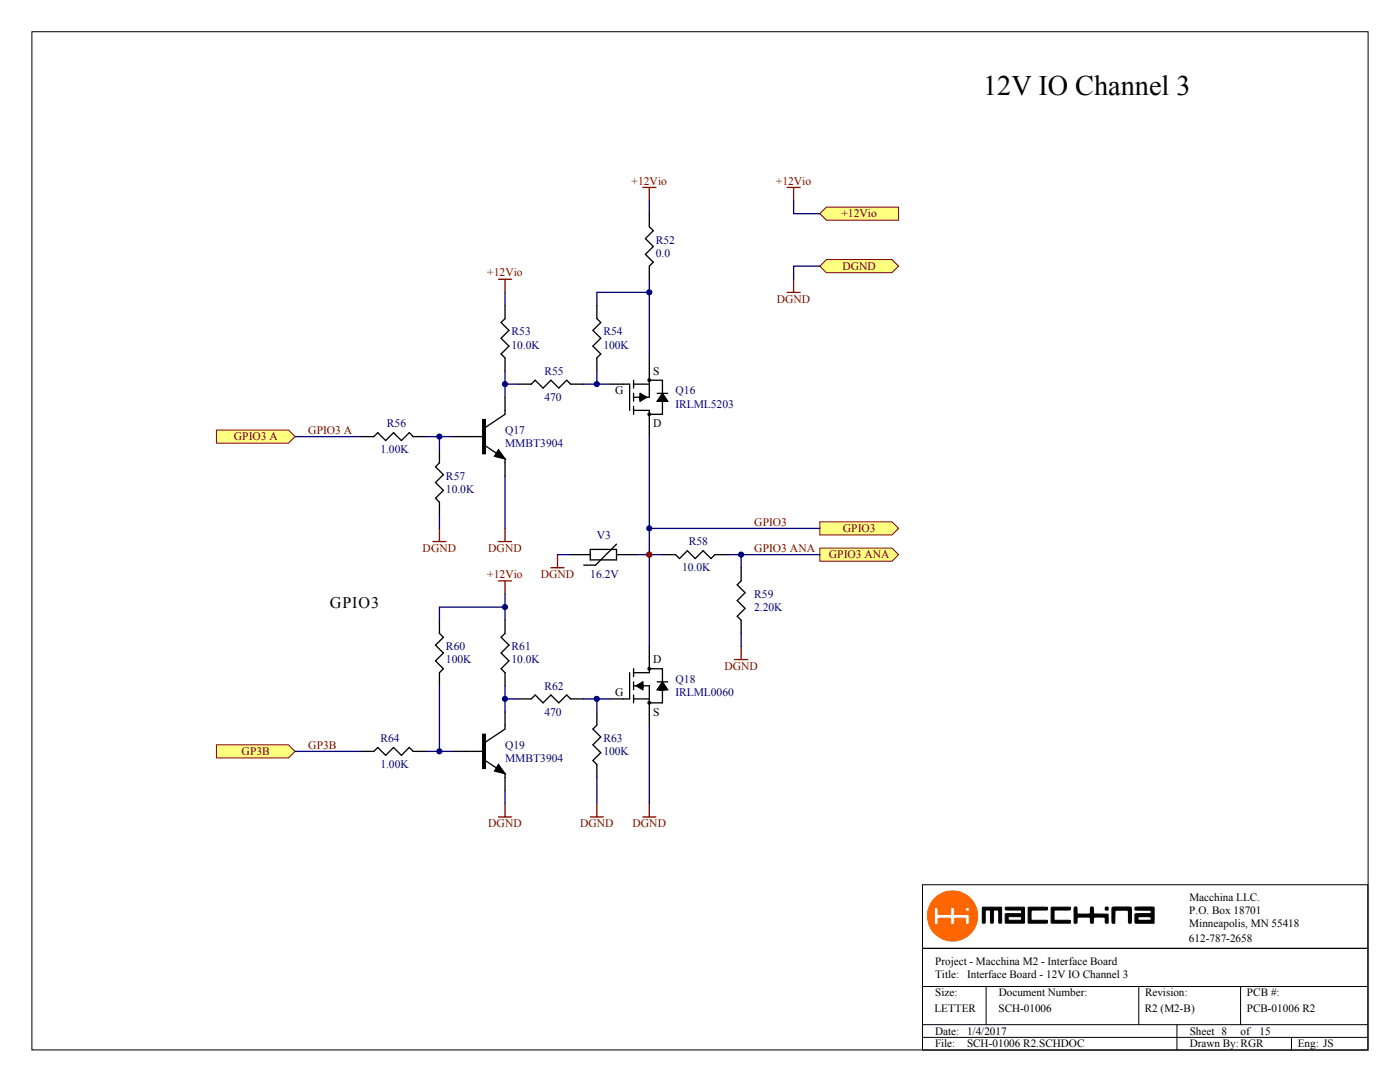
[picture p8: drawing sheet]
<svg xmlns="http://www.w3.org/2000/svg" width="279mm" height="216mm" viewBox="0 0 279 216" stroke-linecap="round" stroke-linejoin="round" font-family="sans-serif">
<circle cx="129.6" cy="110.7" r=".51" fill="#000080" stroke="#000080" stroke-width=".2"/>
<g fill="none" stroke="#000" stroke-width=".26">
<path d="M129.6 42.6v2.7l.8 .7-1.6 1.6 1.6 1.6-1.6 1.5 1.6 1.6-.8 .8v2.6M100.8 61v2.6l-.8 .8 1.6 1.5-1.6 1.6 1.6 1.6-1.6 1.5 .8 .8v2.6M103.4 76.7h2.6l.8-.8 1.6 1.5 1.6-1.5 1.5 1.5 1.6-1.5 .8 .8h2.6M119.1 61v2.6l.8 .8-1.6 1.5 1.6 1.6-1.6 1.6 1.6 1.5-.8 .8v2.6M72 87.1h2.6l.8-.8 1.6 1.6 1.5-1.6 1.6 1.6 1.6-1.6 .8 .8h2.6M87.7 89.7v2.7l-.8 .7 1.6 1.6-1.6 1.6 1.6 1.6-1.6 1.5 .8 .8v2.6M113.9 110.7h3.9M117.8 109.6h5.2v2.1h-5.2zM123 110.7h4M123 108.6l-4.1 4.2h-2.4M132.2 110.7h2.6l.8 .8 1.6-1.6 1.5 1.6 1.6-1.6 1.6 1.6 .8-.8h2.6M147.9 113.3v2.6l-.8 .8 1.6 1.6-1.6 1.5 1.6 1.6-1.6 1.6 .8 .8v2.6"/>
<path d="M100.8 123.8v2.6l-.8 .8 1.6 1.5-1.6 1.6 1.6 1.6-1.6 1.5 .8 .8v2.6M103.4 139.5h2.6l.8-.8 1.6 1.5 1.6-1.5 1.5 1.5 1.6-1.5 .8 .8h2.6M72 149.9h2.6l.8-.8 1.6 1.6 1.5-1.6 1.6 1.6 1.6-1.6 .8 .8h2.6M119.1 142.1v2.6l-.8 .8 1.6 1.6-1.6 1.5 1.6 1.6-1.6 1.6 .8 .7v2.7"/>
</g>
<path d="M128.3 37.4h2.6M129.6 37.4v2.6M99.5 55.7h2.6M100.8 55.7v2.6M99.5 108.1h2.6M99.5 115.9h2.6M100.8 105.4v2.7M100.8 115.9v2.6M99.5 163h2.6M100.8 160.4v2.6" fill="none" stroke="#800000" stroke-width=".26"/>
<path d="M163.6 109.4h14.4l1.3 1.3-1.3 1.3h-14.4z" fill-rule="evenodd" fill="#ffff80" stroke="#800000" stroke-width=".2"/>
<path d="M87.7 123.8v2.6l.8 .8-1.6 1.5 1.6 1.6-1.6 1.6 1.6 1.5-.8 .8v2.6" fill="none" stroke="#000" stroke-width=".26"/>
<path d="M43.2 85.8h14.4l1.3 1.3-1.3 1.3h-14.4z" fill-rule="evenodd" fill="#ffff80" stroke="#800000" stroke-width=".2"/>
<path d="M146.6 131.6h2.6M147.9 129v2.6" fill="none" stroke="#800000" stroke-width=".26"/>
<path d="M163.6 53.1l1.3-1.3h13.1l1.3 1.3-1.3 1.3h-13.1z" fill-rule="evenodd" fill="#ffff80" stroke="#800000" stroke-width=".2"/>
<path d="M157.1 37.4h2.6M158.4 37.4v2.6M157.1 58.3h2.6M158.4 55.7v2.6" fill="none" stroke="#800000" stroke-width=".26"/>
<path d="M163.6 53.1h-5.2v2.6" fill="none" stroke="#000080" stroke-width=".26"/>
<path d="M163.6 42.6l1.3-1.3h14.4v2.6h-14.4z" fill-rule="evenodd" fill="#ffff80" stroke="#800000" stroke-width=".2"/>
<path d="M158.4 40v2.6h5.2" fill="none" stroke="#000080" stroke-width=".26"/>
<g fill="#ffff80" stroke="#800000" stroke-width=".2">
<path d="M43.2 148.6h14.4l1.3 1.3-1.3 1.3h-14.4z" fill-rule="evenodd"/>
<path d="M163.6 104.1h14.4l1.3 1.3-1.3 1.3h-14.4z" fill-rule="evenodd"/>
</g>
<g fill="none" stroke="#000" stroke-width=".26">
<path d="M100.8 79.3v3.4l-3.9 2.6M121.7 76.7h4v5.2M126.4 76.7h3.2M126.4 75.9v1.5M126.4 78.5v1.6M126.4 79.3h1.4M127.8 78.7l1 .6-1 .5v-.8l.7 .3-.7 .2v-.2h.5M127.8 78.5l1.3 .8-1.3 .8zM129.6 75.9h2.6v2.6M129.6 71.4v7.9h-.5M131.2 78.5h2.1M132.2 78.5l1.1 1.6h-2.1z"/>
<path d="M132.2 79.5v.6h.3l-.3-.8-.3 .8h.8l-.5-1.1-.5 1.1h1.3l-.8-1.4-.8 1.4M90.3 87.1h6.6M96.9 89l3.9 2.6v3.4M126.4 81.9h3.2v5.2M126.4 81.1v1.6M132.2 80.1v2.6h-2.6M125.7 134.2v5.3h-4M126.4 133.4v1.6M126.4 136.1v1.5M126.4 138.7v1.5M126.4 139.5h3.2M126.4 136.8h.6"/>
<path d="M127 136.8l1.3-.7v1.5zM128.3 136.3l-1.1 .5 1.1 .6v-.8l-.8 .2 .8 .3v-.3h-.5M128.3 136.8h1.3v7.9M129.6 133.4h2.6v2.7M129.6 129v5.2h-3.2M131.2 136.1h2.1M132.2 137.6v2.6h-2.6M132.2 136.1l1.1 1.5h-2.1zM132.2 137.1v.5h-.3l.3-.8 .3 .8h-.8l.5-1 .5 1h-1.3l.8-1.3 .8 1.3M90.3 149.9h6.6M96.9 151.8l3.9 2.6v3.4M100.8 142.1v3.4l-3.9 2.6"/>
<circle cx="129.6" cy="75.9" r=".25"/>
<circle cx="129.6" cy="82.7" r=".25"/>
<circle cx="129.6" cy="133.4" r=".25"/>
<circle cx="129.6" cy="140.2" r=".25"/>
</g>
<g fill="none" stroke="#000080" stroke-width=".26">
<path d="M100.8 58.3v2.7M129.6 58.3h-10.5v2.7M129.6 40v2.6M129.6 55.7v15.7M100.8 76.7h2.6M100.8 74v5.3M116.5 76.7h5.2M119.1 74v2.7M58.9 87.1h13.1M85.1 87.1h5.2M87.7 87.1v2.6M100.8 95v10.4"/>
<path d="M129.6 87.1v41.9M87.7 102.8v2.6M100.8 118.5v5.3M111.3 110.7h2.6M127 110.7h5.2M129.6 105.4h34M145.3 110.7h18.3M147.9 110.7v2.6M87.7 136.8v13.1M100.8 121.1h-13.1v2.7M100.8 136.8v5.3M100.8 139.5h2.6"/>
<path d="M116.5 139.5h5.2M119.1 139.5v2.6M147.9 126.4v2.6M58.9 149.9h13.1M85.1 149.9h5.2M100.8 157.8v2.6M119.1 155.2v5.2M129.6 144.7v15.7"/>
</g>
<path d="M86.4 108.1h2.6M87.7 105.4v2.7M110 113.3h2.6M111.3 110.7v2.6M117.8 163h2.6M119.1 160.4v2.6M128.3 163h2.6M129.6 160.4v2.6" fill="none" stroke="#800000" stroke-width=".26"/>
<g fill="#000" stroke="#000" stroke-width=".26">
<path d="M99.5 89.7l1.3 1.9-2.1-.6zM99.5 152.5l1.3 1.9-2.1-.5z"/>
<path d="M96.3 83.7h.6v6.8h-.6z" fill-rule="evenodd"/>
<path d="M96.3 146.5h.6v6.8h-.6z" fill-rule="evenodd"/>
</g>
<circle cx="129.6" cy="110.7" r=".51" fill="#800000" stroke="#800000" stroke-width=".2"/>
<g fill="#000080" stroke="#000080" stroke-width=".2">
<circle cx="87.7" cy="149.9" r=".51"/>
<circle cx="87.7" cy="87.1" r=".51"/>
<circle cx="100.8" cy="139.4" r=".51"/>
<circle cx="100.8" cy="121.1" r=".51"/>
<circle cx="100.8" cy="76.6" r=".51"/>
<circle cx="119.1" cy="139.4" r=".51"/>
<circle cx="119.1" cy="76.6" r=".51"/>
<circle cx="129.6" cy="105.4" r=".51"/>
<circle cx="129.6" cy="58.3" r=".51"/>
<circle cx="147.9" cy="110.7" r=".51"/>
</g>
<path d="M6.4 6.3h266.6v203.2h-266.6zM184.1 176.5h88.9v12.7h-88.9zM184.1 189.2h88.9v20.3h-88.9zM184.1 196.8h88.9M196.8 196.8v7.7M227.3 196.8v7.7M247.6 196.8v7.7M184.1 204.5h88.9M184.1 207h88.9M234.9 204.5v5M257.7 207v2.5" fill="none" stroke="#000" stroke-width=".2"/>
<path d="M185.1 182.8a5 5 0 0 1 10 0 5 5 0 0 1-10 0zM186.5 181.2v2.9l.1 .3 .6-.1v-1l.7-.1 1.8 .1 .1 1.1 .4 .1 .2-.2 .1-1 2.1-.1 .1 1.2h.7v-1.8l-.1-.1h-2.8v-1.3a.4 .4 0 0 0-.5-.1 .4 .4 0 0 0-.3 .4v1h-2.4l-.1-1.3zM192.7 181.5a.4 .4 0 0 0 .8 0 .4 .4 0 0 0-.8 0z" fill="#f60" stroke="#f60" stroke-width=".2"/>
<g fill="#000" stroke="#000" stroke-width=".2">
<path d="M196.1 181h3.7l.1 3.2-.6-.1v-2.4l-.2-.1-.8 .1-.1 2.3a.29 .29 0 0 1-.3 .2 .29 .29 0 0 1-.2-.3v-2.2l-.2-.1h-.8l-.1 .1v2.4l-.5 .1zM205.2 181.1h3.8v.5h-3.1l-.1 .9 .1 1.1h3l.1 .6h-3.7zM209.8 181l3.8 .1v.4l-.2 .1h-2.9l-.1 .1v1.8l.1 .1 3.1 .1v.5h-3.8z"/>
<path d="M200.7 181l3.7 .1v3.1h-3.7v-1.8l3.1-.1 .1-.3-.1-.4-3.1-.1zM201.3 182.9l-.1 .5 .2 .2h2.4l.1-.1-.1-.6z"/>
</g>
<g fill="#000" stroke="#000" stroke-width=".25">
<path d="M214.4 181.1h.5l.1 1.2 1.8 .1h.7l.2-1.3 .4-.1 .2 1.4h2.8v1.7l-.5 .1v-1.1l-.2-.1h-1.8l-.4 .1v1.1h-.5l-.1-1.1-.2-.1a4.8 4.8 0 0 0-2.4 .1l-.1 1-.5 .1zM222 181.1h3.7l.1 .8-.1 2.3h-.4v-.1l-.1-2.4-2-.1-.7 .1v2.5h-.4a2.05 2.05 0 0 1-.2-1.6z"/>
<path d="M226.6 181.1l1.8-.1a2.99 2.99 0 0 1 1.9 .1v3.1h-3.7l-.1-.7a1.19 1.19 0 0 1 .2-1.1l2.9-.1 .2-.5-.2-.2h-3zM227.2 183l-.1 .4 .1 .2a5.3 5.3 0 0 0 2.5-.1l.1-.4-.3-.2z"/>
<circle cx="220.8" cy="181.3" r=".32"/>
</g>
<text font-size="5.6" x="196.2" y="19">12V IO Channel 3</text>
<text font-size="3.2" x="65.8" y="121.4">GPIO3</text>
<g font-size="2.3" fill="#800000">
<text x="126.1" y="36.8">+12Vio</text>
<text x="154.8" y="36.8">+12Vio</text>
<text x="167.9" y="43.4">+12Vio</text>
<text x="168.1" y="53.8">DGND</text>
<text x="97.3" y="55.2">+12Vio</text>
<text x="155" y="60.4">DGND</text>
<text x="46.6" y="87.9">GPIO3 A</text>
<text x="61.5" y="86.6">GPIO3 A</text>
<text x="150.5" y="104.9">GPIO3</text>
<text x="168.2" y="106.2">GPIO3</text>
<text x="84.3" y="110.1">DGND</text>
<text x="97.4" y="110.1">DGND</text>
<text x="150.5" y="110.1">GPIO3 ANA</text>
<text x="165.4" y="111.4">GPIO3 ANA</text>
<text x="97.3" y="115.3">+12Vio</text>
<text x="107.9" y="115.3">DGND</text>
<text x="144.6" y="133.7">DGND</text>
<text x="61.5" y="149.4">GP3B</text>
<text x="48.2" y="150.7">GP3B</text>
<text x="97.4" y="165.1">DGND</text>
<text x="115.8" y="165.1">DGND</text>
<text x="126.2" y="165.1">DGND</text>
</g>
<g font-size="2.3" fill="#000080">
<text x="130.9" y="48.6">R52</text>
<text x="130.9" y="51.2">0.0</text>
<text x="102.1" y="66.9">R53</text>
<text x="102.1" y="69.5">10.0K</text>
<text x="120.4" y="66.9">R54</text>
<text x="120.4" y="69.5">100K</text>
<text x="108.6" y="74.8">R55</text>
<text x="108.6" y="80">470</text>
<text x="134.8" y="78.7">Q16</text>
<text x="134.8" y="81.3">IRLML5203</text>
<text x="77.2" y="85.2">R56</text>
<text x="100.8" y="86.6">Q17</text>
<text x="100.8" y="89.2">MMBT3904</text>
<text x="75.9" y="90.5">1.00K</text>
<text x="89" y="95.7">R57</text>
<text x="89" y="98.3">10.0K</text>
<text x="119.1" y="107.5">V3</text>
<text x="137.4" y="108.8">R58</text>
<text x="117.8" y="115.3">16.2V</text>
<text x="136.1" y="114">10.0K</text>
<text x="150.5" y="119.3">R59</text>
<text x="150.5" y="121.9">2.20K</text>
<text x="89" y="129.7">R60</text>
<text x="102.1" y="129.7">R61</text>
<text x="89" y="132.4">100K</text>
<text x="102.1" y="132.4">10.0K</text>
<text x="108.6" y="137.6">R62</text>
<text x="134.8" y="136.3">Q18</text>
<text x="108.6" y="142.8">470</text>
<text x="134.8" y="138.9">IRLML0060</text>
<text x="75.9" y="148.1">R64</text>
<text x="100.8" y="149.4">Q19</text>
<text x="120.4" y="148.1">R63</text>
<text x="75.9" y="153.3">1.00K</text>
<text x="100.8" y="152">MMBT3904</text>
<text x="120.4" y="150.7">100K</text>
</g>
<g font-size="2.3">
<text x="130.4" y="74.8">S</text>
<text x="122.8" y="78.7">G</text>
<text x="130.4" y="85.2">D</text>
<text x="130.4" y="132.4">D</text>
<text x="122.8" y="138.9">G</text>
<text x="130.4" y="142.8">S</text>
</g>
<g font-size="2.2">
<text x="237.4" y="179.8">Macchina LLC.</text>
<text x="237.3" y="182.3">P.O. Box 18701</text>
<text x="237.3" y="185">Minneapolis, MN 55418</text>
<text x="237.3" y="188">612-787-2658</text>
<text x="186.6" y="195.2">Title: Interface Board - 12V IO Channel 3</text>
<text x="186.6" y="192.5">Project - Macchina M2 - Interface Board</text>
<text x="186.5" y="202">LETTER</text>
<text x="186.6" y="198.8">Size:</text>
<text x="199.3" y="202">SCH-01006</text>
<text x="199.3" y="198.8">Document Number:</text>
<text x="228.5" y="202">R2 (M2-B)</text>
<text x="228.5" y="198.8">Revision:</text>
<text x="248.8" y="202">PCB-01006 R2</text>
<text x="248.9" y="198.8">PCB #:</text>
<text x="186.6" y="206.5">Date: 1/4/2017</text>
<text x="186.6" y="209">File:</text>
<text x="193" y="209">SCH-01006 R2.SCHDOC</text>
<text x="237.4" y="206.5">Sheet 8</text>
<text x="237.4" y="209">Drawn By:RGR</text>
<text x="247.6" y="206.5">of</text>
<text x="251.4" y="206.5">15</text>
<text x="259" y="209">Eng: JS</text>
</g>
</svg>
